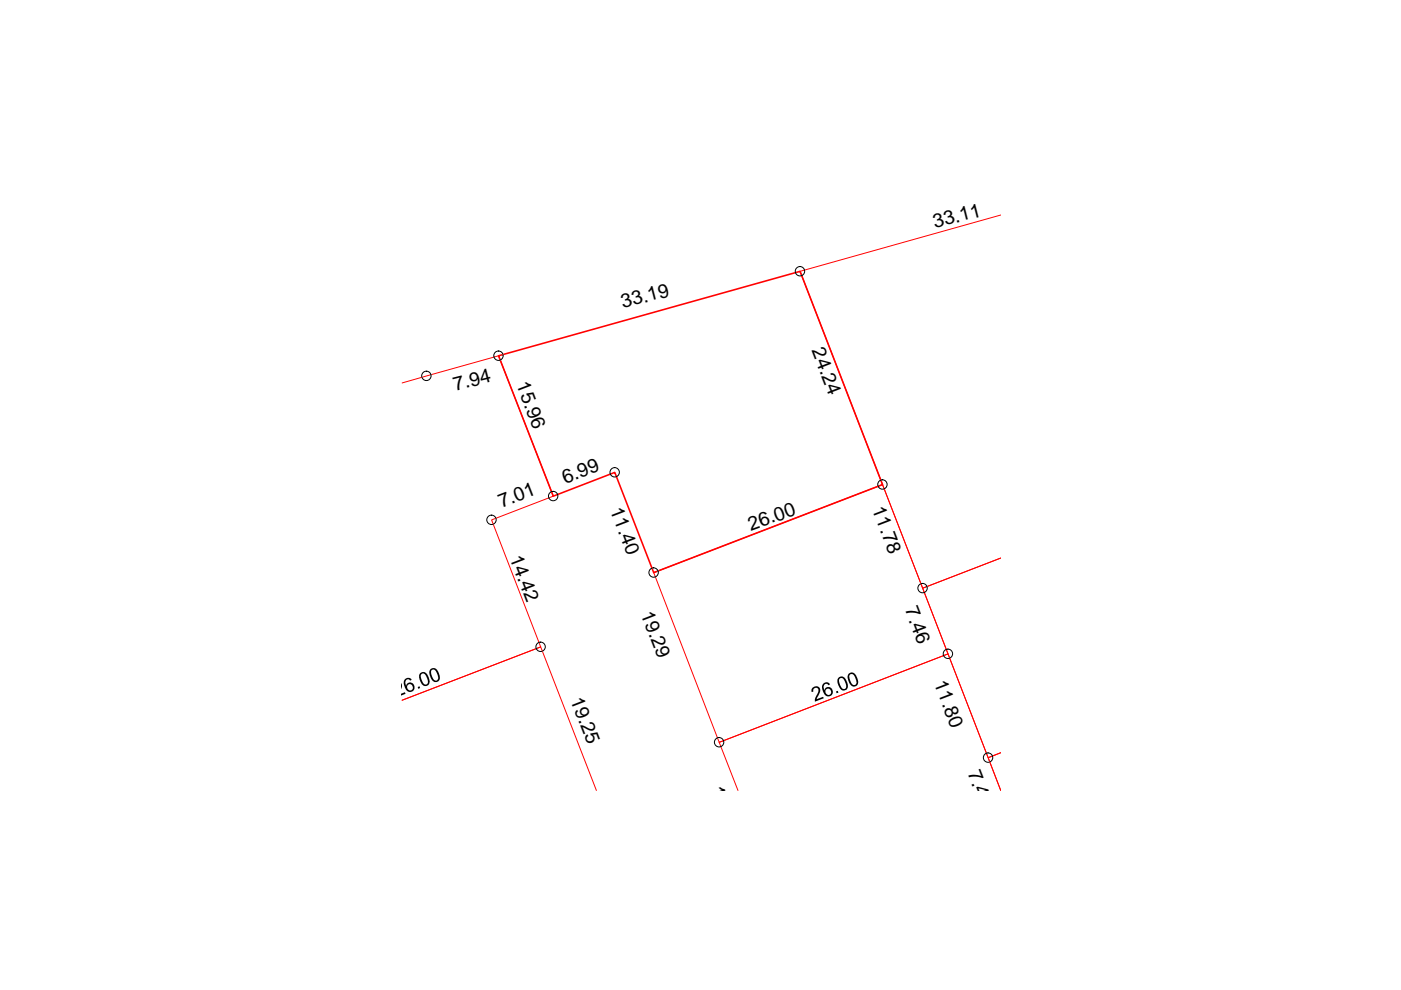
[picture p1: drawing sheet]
<svg xmlns="http://www.w3.org/2000/svg" width="297mm" height="210mm" viewBox="0 0 297 210" stroke-linecap="round" stroke-linejoin="round" font-family="sans-serif">
<path d="M212.2 45.6l-42.6 11.9 26 67.2 16.6-6.4-16.6 6.4 13.9 36 2.7-1.1-2.7 1.1 2.7 6.9-11.2-29-48.5 18.8 4 10.2M85.3 81.2l20.4-5.8 11.6 29.8-13.1 5 10.4 27-29.3 11.3 29.3-11.3 11.8 30.4M138.6 121.4l48.5-18.7 13.9 35.9-48.5 18.8z" fill="none" stroke="#f00" stroke-width=".21"/>
<path d="M105.7 75.4l63.9-17.9 17.5 45.2-48.5 18.7-8.3-21.2-13 5z" fill="none" stroke="#f00" stroke-width=".34"/>
<g fill="none" stroke="#000" stroke-width=".21">
<circle cx="169.6" cy="57.5" r=".99"/>
<circle cx="90.4" cy="79.7" r=".99"/>
<circle cx="105.7" cy="75.4" r=".99"/>
<circle cx="104.2" cy="110.2" r=".99"/>
<circle cx="117.3" cy="105.2" r=".99"/>
<circle cx="130.3" cy="100.1" r=".99"/>
<circle cx="187.1" cy="102.7" r=".99"/>
<circle cx="114.6" cy="137.1" r=".99"/>
<circle cx="138.6" cy="121.4" r=".99"/>
<circle cx="195.6" cy="124.7" r=".99"/>
<circle cx="201" cy="138.6" r=".99"/>
<circle cx="152.5" cy="157.4" r=".99"/>
<circle cx="209.5" cy="160.6" r=".99"/>
</g>
<g fill="#000">
<path d="M85.2 144.6v2.7l.7-.5 .1 .3-.8 .7zM88.6 145.7l.3-.2 .2 .4-.4 .2zM172.3 145.8l1-.3 .4 .2 .2 .4-.1 .8-.7 1.4 1.4-.6 .2 .3-1.9 .8v-.7l.6-1.2 .1-.7-.2-.3-.5-.1-.4 .4 .1 .4-.4 .1-.1-.5zM177.2 146.6l.4-.1 .2 .4-.4 .1z"/>
<path d="M85.8 144.1l.6-.4 .5 .1 .3 .3-.2 .2-.4-.3-.4 .1-.2 .3-.1 .5 .2 .5 .1-.4 .6-.3 .8 .2 .2 .5 .1 .6-.4 .6-.7 .1-.7-.5-.5-1.2v-.5zM86.5 145.2l-.2 .3 .2 .7 .3 .2 .6-.1 .1-.4-.1-.6-.4-.3z"/>
<path d="M89 142.8l.7-.3 .5 .1 .4 .4 .5 1.4-.1 .5-.4 .5h-.7l-.6-.5-.4-1.2v-.6zM89.3 143l-.1 .7 .5 1.1 .3 .3h.5l.2-.3v-.5l-.4-1-.5-.5z"/>
<path d="M91.2 142l.4-.3 .5-.1 .6 .5 .6 1.4-.1 .6-.3 .4-.8 .1-.5-.4-.6-1.4zM91.5 142.1l-.1 .7 .5 1.2 .3 .3h.4l.3-.7-.5-1.3-.5-.4z"/>
<path d="M174.5 145l.6-.3h.5l.3 .2 .1 .2-.4 .2-.2-.3h-.5l-.2 .4-.1 .4 .2 .5 .2-.5 .4-.1h.5l.4 .3 .2 .3 .1 .6-.5 .6-.7 .2-.6-.5-.5-1.3zM175.2 146.1l-.2 .3 .2 .7 .4 .3 .4-.2 .2-.3-.1-.6-.4-.3z"/>
<path d="M177.8 143.7l.8-.3 .6 .5 .6 1.5-.1 .4-.3 .5-.8 .1-.5-.5-.6-1.2v-.6zM178 143.9l-.1 .8 .5 1.1 .4 .3 .4-.1 .2-.7-.5-1.2-.5-.4z"/>
<path d="M179.8 143l.5-.4h.5l.4 .2 .3 .4 .4 1.2v.6l-.4 .5h-.7l-.5-.4-.6-1.3zM180.3 143l-.3 .5 .3 1 .5 .7h.6l.2-.6-.3-1-.4-.6z"/>
</g>
<g font-size="4.1">
<text x="198.2" y="48.3" transform="rotate(-14 198.2 48.3)">33.11</text>
<text x="132.1" y="65.3" transform="rotate(-14 132.1 65.3)">33.19</text>
<text x="172" y="74.3" transform="rotate(69 172 74.3)">24.24</text>
<text x="96.5" y="82.8" transform="rotate(-14 96.5 82.8)">7.94</text>
<text x="109.4" y="81.5" transform="rotate(69 109.4 81.5)">15.96</text>
<text x="106.3" y="107.7" transform="rotate(-21 106.3 107.7)">7.01</text>
<text x="119.8" y="102.6" transform="rotate(-21 119.8 102.6)">6.99</text>
<text x="184.9" y="108" transform="rotate(69 184.9 108)">11.78</text>
<text x="129.3" y="108.2" transform="rotate(69 129.3 108.2)">11.40</text>
<text x="159.2" y="112.6" transform="rotate(-20 159.2 112.6)">26.00</text>
<text x="108" y="118.2" transform="rotate(69 108 118.2)">14.42</text>
<text x="135.8" y="130.2" transform="rotate(69 135.8 130.2)">19.29</text>
<text x="191.8" y="129.2" transform="rotate(69 191.8 129.2)">7.46</text>
<text x="120.9" y="148.4" transform="rotate(69 120.9 148.4)">19.25</text>
<text x="198" y="144.9" transform="rotate(69 198 144.9)">11.80</text>
<text x="150.5" y="167.3" transform="rotate(69 150.5 167.3)">19.26</text>
<text x="205.1" y="163.9" transform="rotate(69 205.1 163.9)">7.48</text>
</g>
</svg>
